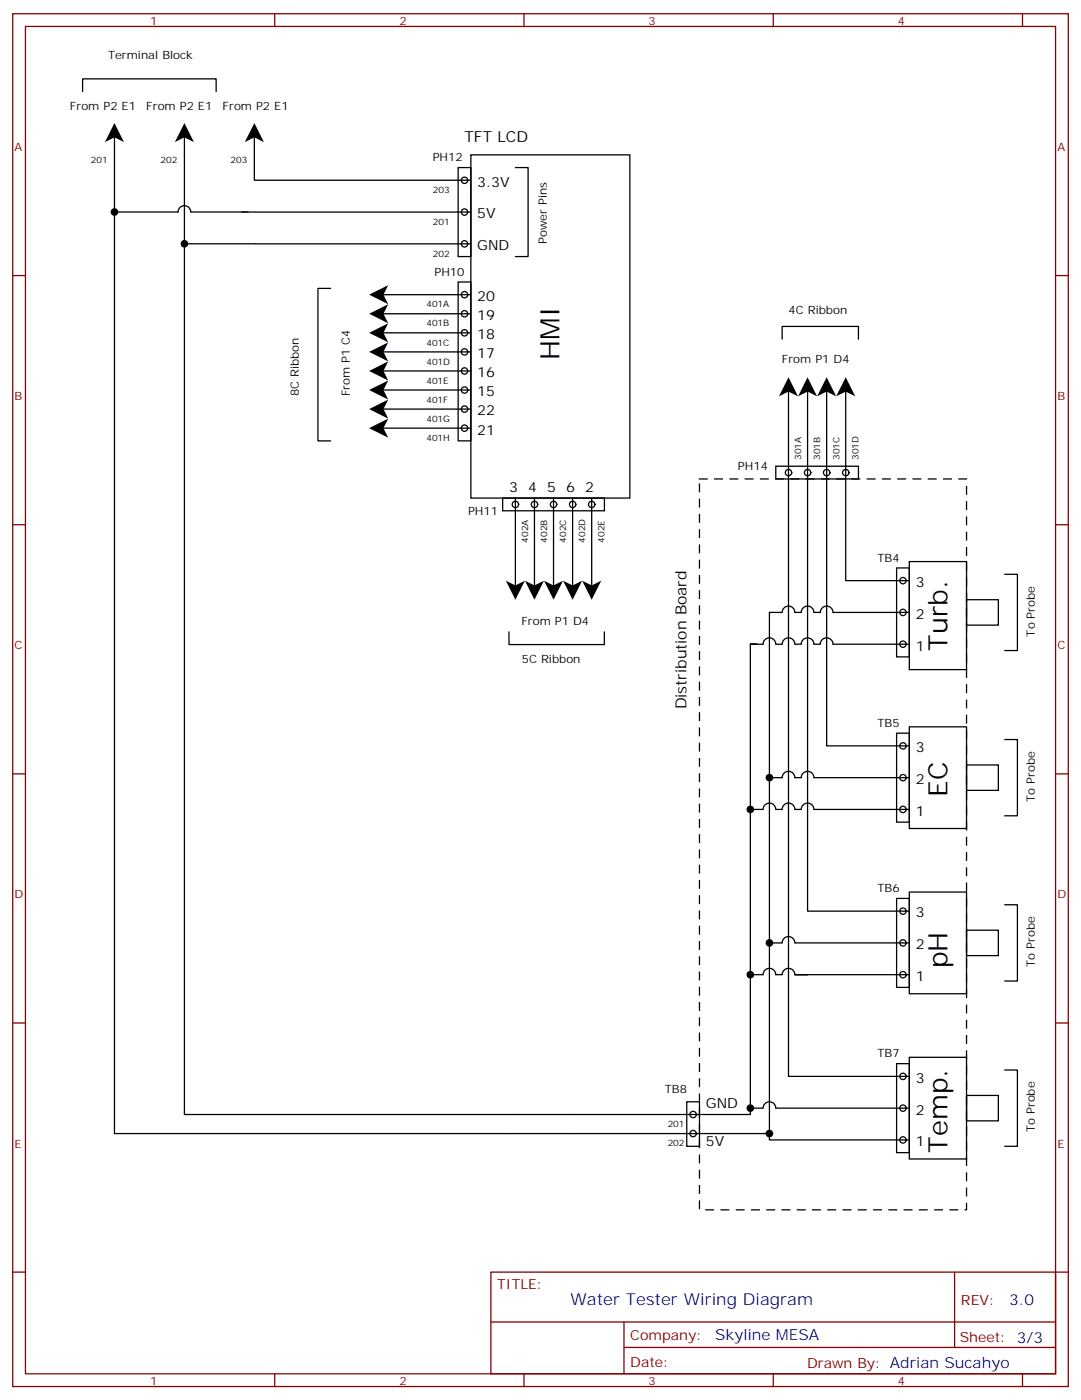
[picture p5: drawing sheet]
<svg xmlns="http://www.w3.org/2000/svg" width="300mm" height="389mm" viewBox="0 0 300 389" stroke-linecap="round" stroke-linejoin="round" font-family="sans-serif">
<g fill="none" stroke="#870000" stroke-width=".35">
<path d="M3.5 3.8h292.8v381h-292.8zM7.1 7.3h285.7v374h-285.7zM76.2 3.8v3.5M145.3 3.8v3.5M214.5 3.8v3.5M283.6 3.8v3.5M3.5 76.5h3.6M292.8 76.5h3.5M3.5 145.6h3.6M292.8 145.6h3.5M3.5 214.8h3.6M292.8 214.8h3.5"/>
<path d="M3.5 283.9h3.6M292.8 283.9h3.5M3.5 353.1h3.6M136.2 353.1h156.6v28.2h-156.6zM264.8 353.1v20.9M292.8 353.1h3.5M136.2 366.9h156.5M173.1 374h119.6M173.1 366.9v14.1M76.2 381.3v3.5M145.3 381.3v3.5M214.5 381.3v3.5"/>
<path d="M283.6 381.3v3.5"/>
</g>
<g fill="none" stroke="#000" stroke-width=".35">
<path d="M22.9 25.4v-3.5h37.1v3.5M31.7 35.9v278.7h181.7M51.2 35.9v273.4h156.9v-1.7M70.6 37.7v12.3h59.9M31.7 58.8h17.7a1.76 1.76 0 0 1 1.8-1.7 1.76 1.76 0 0 1 1.7 1.7h17.7M70.6 58.9h60M127.1 46.5h3.5v24.7h-3.5zM130.6 43h44.1v95.2h-44.1zM143 46.5h3.5v24.7h-3.5M51.2 67.7h19.4M70.6 67.7h60M127.1 78.3h3.5v44.1h-3.5z"/>
<path d="M91.7 80h-3.5v42.4h3.5M105.9 97.7h24.7M105.9 92.4h24.7M105.9 87.1h24.7M105.9 81.8h24.7M217 94.1v-3.5h21.1v3.5M105.9 118.8h24.7M105.9 113.5h24.7M105.9 108.2h24.7M105.9 103h24.7M218.7 108.2v190.5h33.5M224 108.2v144.7h28.2"/>
<path d="M229.3 108.2v98.8h22.9M234.6 108.2v52.9h17.6M139.4 138.2h28.3v3.6h-28.3zM143 138.2v24.7M148.3 138.2v24.7M153.5 138.2v24.7M158.8 138.2v24.7M164.1 138.2v24.7M215.2 129.4h22.9v3.5h-22.9zM248.7 157.6h3.5v24.7h-3.5zM252.2 155.9h15.9v29.9h-15.9zM278.7 159.4h3.5v21.2h-3.5"/>
<path d="M141.2 175.4v3.5h26.4v-3.5M208.1 178.8v128.8h3.6a1.76 1.76 0 0 1 1.7-1.8 1.76 1.76 0 0 1 1.8 1.8h37M209.9 178.8h-1.8h3.6a1.76 1.76 0 0 1 1.7-1.8 1.76 1.76 0 0 1 1.8 1.8h1.8a1.76 1.76 0 0 1 1.7-1.8 1.76 1.76 0 0 1 1.8 1.8h1.7a1.76 1.76 0 0 1 1.8-1.8 1.76 1.76 0 0 1 1.8 1.8h1.7a1.76 1.76 0 0 1 1.8-1.8 1.76 1.76 0 0 1 1.8 1.8h21.1M252.2 170h-21.1a1.76 1.76 0 0 0-1.8-1.8 1.76 1.76 0 0 0-1.8 1.8h-1.7a1.76 1.76 0 0 0-1.8-1.8 1.76 1.76 0 0 0-1.8 1.8h-1.7a1.76 1.76 0 0 0-1.8-1.8 1.76 1.76 0 0 0-1.7 1.8h-3.6v146.4h38.8M268.1 166.4h8.8v7.1h-8.8zM213.4 215.8h3.6a1.76 1.76 0 0 1 1.7-1.7 1.76 1.76 0 0 1 1.8 1.7h1.7a1.76 1.76 0 0 1 1.8-1.7 1.76 1.76 0 0 1 1.8 1.7h26.4M248.7 203.5h3.5v24.7h-3.5zM252.2 201.7h15.9v28.2h-15.9zM268.1 212.3h8.8v7.1h-8.8zM278.7 205.2h3.5v21.2h-3.5M208.1 224.6h3.6a1.76 1.76 0 0 1 1.7-1.7 1.76 1.76 0 0 1 1.8 1.7h1.8a1.76 1.76 0 0 1 1.7-1.7 1.76 1.76 0 0 1 1.8 1.7h1.7a1.76 1.76 0 0 1 1.8-1.7 1.76 1.76 0 0 1 1.8 1.7h26.4M248.7 249.3h3.5v24.7h-3.5z"/>
<path d="M252.2 247.6h15.9v28.2h-15.9zM268.1 258.2h8.8v7h-8.8zM278.7 251.1h3.5v21.2h-3.5M208.1 270.5h3.6a1.76 1.76 0 0 1 1.7-1.8 1.76 1.76 0 0 1 1.8 1.8h1.8a1.76 1.76 0 0 1 1.7-1.8 1.76 1.76 0 0 1 1.8 1.8M213.4 261.7h3.6a1.76 1.76 0 0 1 1.7-1.8 1.76 1.76 0 0 1 1.8 1.8h31.7M224 270.5h-3.5h31.7M248.7 295.2h3.5v24.7h-3.5zM252.2 293.4h15.9v28.3h-15.9zM278.7 297h3.5v21.1h-3.5M190.5 305.8h3.5v12.3h-3.5zM268.1 304h8.8v7.1h-8.8z"/>
<circle cx="128.9" cy="58.9" r=".88"/>
<circle cx="128.9" cy="50" r=".88"/>
<circle cx="128.9" cy="67.7" r=".88"/>
<circle cx="128.9" cy="87.1" r=".88"/>
<circle cx="128.9" cy="92.4" r=".88"/>
<circle cx="128.9" cy="81.8" r=".88"/>
<circle cx="128.9" cy="97.7" r=".88"/>
<circle cx="128.9" cy="113.5" r=".88"/>
<circle cx="128.9" cy="108.2" r=".88"/>
<circle cx="128.9" cy="103" r=".88"/>
<circle cx="128.9" cy="118.8" r=".88"/>
<circle cx="143" cy="140" r=".88"/>
<circle cx="148.3" cy="140" r=".88"/>
<circle cx="153.5" cy="140" r=".88"/>
<circle cx="158.8" cy="140" r=".88"/>
<circle cx="164.1" cy="140" r=".88"/>
<circle cx="218.7" cy="131.2" r=".88"/>
<circle cx="224" cy="131.2" r=".88"/>
<circle cx="229.3" cy="131.2" r=".88"/>
<circle cx="234.6" cy="131.2" r=".88"/>
<circle cx="250.5" cy="161.1" r=".88"/>
<circle cx="250.5" cy="178.8" r=".88"/>
<circle cx="250.5" cy="170" r=".88"/>
<circle cx="250.5" cy="215.8" r=".88"/>
<circle cx="250.5" cy="207" r=".88"/>
<circle cx="250.5" cy="224.6" r=".88"/>
<circle cx="250.5" cy="252.9" r=".88"/>
<circle cx="250.5" cy="261.7" r=".88"/>
<circle cx="250.5" cy="270.5" r=".88"/>
<circle cx="250.5" cy="298.7" r=".88"/>
<circle cx="192.3" cy="309.3" r=".88"/>
<circle cx="192.3" cy="314.6" r=".88"/>
<circle cx="250.5" cy="316.4" r=".88"/>
<circle cx="250.5" cy="307.6" r=".88"/>
</g>
<g fill="#000">
<path d="M31.7 34.1l2.7 5.3-2.7-1.3-2.6 1.3zM51.2 34.1l2.6 5.3-2.6-1.3-2.7 1.3zM70.6 34.1l2.6 5.3-2.6-1.3-2.7 1.3zM102.4 97.7l5.3-2.7-1.3 2.7 1.3 2.6zM102.4 92.4l5.3-2.7-1.3 2.7 1.3 2.6zM102.4 87.1l5.3-2.7-1.3 2.7 1.3 2.6zM102.4 81.8l5.3-2.7-1.3 2.7 1.3 2.6zM102.4 118.8l5.3-2.6-1.3 2.6 1.3 2.7zM102.4 113.5l5.3-2.6-1.3 2.6 1.3 2.7zM102.4 108.2l5.3-2.6-1.3 2.6 1.3 2.7zM102.4 103l5.3-2.7-1.3 2.7 1.3 2.6zM218.7 104.7l2.7 5.3-2.7-1.3-2.6 1.3z"/>
<path d="M224 104.7l2.7 5.3-2.7-1.3-2.6 1.3zM229.3 104.7l2.7 5.3-2.7-1.3-2.6 1.3zM234.6 104.7l2.6 5.3-2.6-1.3-2.6 1.3zM140.3 161.2l2.7 1.3 2.6-1.3-2.6 5.3zM145.6 161.2l2.7 1.3 2.6-1.3-2.6 5.3zM150.9 161.2l2.6 1.3 2.7-1.3-2.7 5.3zM156.2 161.2l2.6 1.3 2.7-1.3-2.7 5.3zM161.5 161.2l2.6 1.3 2.7-1.3-2.7 5.3z"/>
</g>
<path d="M194 132.9h74.1v202.9h-74.1z" fill="none" stroke="#000" stroke-width=".35" stroke-dasharray="2.1 2.1"/>
<g fill="#000" stroke="#000" stroke-width=".35">
<circle cx="31.8" cy="58.8" r=".88"/>
<circle cx="51.2" cy="67.7" r=".88"/>
<circle cx="213.4" cy="215.8" r=".88"/>
<circle cx="208.1" cy="224.6" r=".88"/>
<circle cx="208.1" cy="270.5" r=".88"/>
<circle cx="213.4" cy="261.7" r=".88"/>
<circle cx="208.1" cy="307.6" r=".88"/>
<circle cx="213.4" cy="314.6" r=".88"/>
</g>
<g font-size="7.4">
<text x="155.2" y="99.9" transform="rotate(-90 155.2 99.9)">HMI</text>
<text x="262.8" y="180.6" transform="rotate(-90 262.8 180.6)">Turb.</text>
<text x="262.8" y="221.1" transform="rotate(-90 262.8 221.1)">EC</text>
<text x="262.8" y="268.7" transform="rotate(-90 262.8 268.7)">pH</text>
<text x="262.8" y="319.9" transform="rotate(-90 262.8 319.9)">Temp.</text>
</g>
<text font-size="4.6" fill="#00f" x="158.3" y="362.1">Water Tester Wiring Diagram</text>
<g font-size="4.2">
<text x="128.9" y="39.5">TFT LCD</text>
<text x="190.4" y="196.9" transform="rotate(-90 190.4 196.9)">Distribution Board</text>
</g>
<g font-size="4.2" fill="#00f">
<text x="280" y="362.3">3.0</text>
<text x="198.3" y="371.9">Skyline MESA</text>
</g>
<g font-size="3.9">
<text x="132.4" y="51.8">3.3V</text>
<text x="132.4" y="60.6">5V</text>
<text x="132.4" y="69.4">GND</text>
<text x="132.4" y="83.6">20</text>
<text x="132.4" y="88.8">19</text>
<text x="132.4" y="94.1">18</text>
<text x="132.4" y="99.4">17</text>
<text x="132.4" y="104.7">16</text>
<text x="132.4" y="110">15</text>
<text x="132.4" y="115.3">22</text>
<text x="132.4" y="120.6">21</text>
<text x="141.2" y="136.5">3</text>
<text x="146.5" y="136.5">4</text>
<text x="151.8" y="136.5">5</text>
<text x="157.1" y="136.5">6</text>
<text x="162.4" y="136.5">2</text>
<text x="254" y="162.9">3</text>
<text x="254" y="171.7">2</text>
<text x="254" y="180.6">1</text>
<text x="254" y="208.8">3</text>
<text x="254" y="217.6">2</text>
<text x="254" y="226.4">1</text>
<text x="254" y="254.6">3</text>
<text x="254" y="263.5">2</text>
<text x="254" y="272.3">1</text>
<text x="254" y="300.5">3</text>
<text x="195.8" y="307.6">GND</text>
<text x="254" y="309.3">2</text>
<text x="195.8" y="318.1">5V</text>
<text x="254" y="318.1">1</text>
</g>
<g font-size="3.9" fill="#800">
<text x="137.9" y="357.6">TITLE:</text>
<text x="266.6" y="362.3">REV:</text>
<text x="174.8" y="371.8">Company:</text>
<text x="266.2" y="372.5">Sheet: 3/3</text>
<text x="174.8" y="379.5">Date:</text>
<text x="223.9" y="379.6">Drawn By: Adrian Sucahyo</text>
</g>
<g font-size="3.2" fill="#800">
<text x="41.6" y="6.8">1</text>
<text x="110.8" y="6.8">2</text>
<text x="179.9" y="6.8">3</text>
<text x="249.1" y="6.8">4</text>
<text x="4.1" y="41.9">A</text>
<text x="293.3" y="41.9">A</text>
<text x="4.1" y="111.1">B</text>
<text x="293.3" y="111.1">B</text>
<text x="4.1" y="180.2">C</text>
<text x="293.3" y="180.2">C</text>
<text x="4.1" y="249.3">D</text>
<text x="293.3" y="249.3">D</text>
<text x="4.1" y="318.5">E</text>
<text x="293.3" y="318.5">E</text>
<text x="41.6" y="384.3">1</text>
<text x="110.8" y="384.3">2</text>
<text x="179.9" y="384.3">3</text>
<text x="249.1" y="384.3">4</text>
</g>
<g font-size="3.2">
<text x="30" y="16.5">Terminal Block</text>
<text x="19.4" y="30.6">From P2 E1</text>
<text x="40.6" y="30.6">From P2 E1</text>
<text x="61.7" y="30.6">From P2 E1</text>
<text x="120" y="44.7">PH12</text>
<text x="151.7" y="67.7" transform="rotate(-90 151.7 67.7)">Power Pins</text>
<text x="120.5" y="76.5">PH10</text>
<text x="218.7" y="87.2">4C Ribbon</text>
<text x="216.9" y="100.8">From P1 D4</text>
<text x="82.9" y="110" transform="rotate(-90 82.9 110)">8C Ribbon</text>
<text x="97" y="110" transform="rotate(-90 97 110)">From P1 C4</text>
<text x="204.7" y="130.5">PH14</text>
<text x="129.8" y="142.8">PH11</text>
<text x="243.4" y="155.9">TB4</text>
<text x="144.6" y="173.5">From P1 D4</text>
<text x="287.1" y="176.7" transform="rotate(-90 287.1 176.7)">To Probe</text>
<text x="144.7" y="184.1">5C Ribbon</text>
<text x="243.4" y="201.7">TB5</text>
<text x="287.1" y="222.5" transform="rotate(-90 287.1 222.5)">To Probe</text>
<text x="243.4" y="247.6">TB6</text>
<text x="287.1" y="268.4" transform="rotate(-90 287.1 268.4)">To Probe</text>
<text x="243.4" y="293.4">TB7</text>
<text x="184.4" y="303.3">TB8</text>
<text x="287.1" y="314.2" transform="rotate(-90 287.1 314.2)">To Probe</text>
</g>
<g font-size="2.5">
<text x="25.2" y="45.2">201</text>
<text x="44.6" y="45.2">202</text>
<text x="64" y="45.2">203</text>
<text x="120" y="53.6">203</text>
<text x="120" y="62.4">201</text>
<text x="120" y="71.2">202</text>
<text x="118.3" y="85.3">401A</text>
<text x="118.3" y="95.9">401C</text>
<text x="118.3" y="90.6">401B</text>
<text x="118.3" y="101.2">401D</text>
<text x="118.3" y="106.5">401E</text>
<text x="118.3" y="111.8">401F</text>
<text x="118.3" y="117.1">401G</text>
<text x="118.3" y="122.4">401H</text>
<text x="222.2" y="127.6" transform="rotate(-90 222.2 127.6)">301A</text>
<text x="227.5" y="127.6" transform="rotate(-90 227.5 127.6)">301B</text>
<text x="232.8" y="127.6" transform="rotate(-90 232.8 127.6)">301C</text>
<text x="238.1" y="127.6" transform="rotate(-90 238.1 127.6)">301D</text>
<text x="146.5" y="150.6" transform="rotate(-90 146.5 150.6)">402A</text>
<text x="151.8" y="150.6" transform="rotate(-90 151.8 150.6)">402B</text>
<text x="157.1" y="150.6" transform="rotate(-90 157.1 150.6)">402C</text>
<text x="162.4" y="150.6" transform="rotate(-90 162.4 150.6)">402D</text>
<text x="167.7" y="150.6" transform="rotate(-90 167.7 150.6)">402E</text>
<text x="185.2" y="312.8">201</text>
<text x="185.2" y="318.1">202</text>
</g>
</svg>
